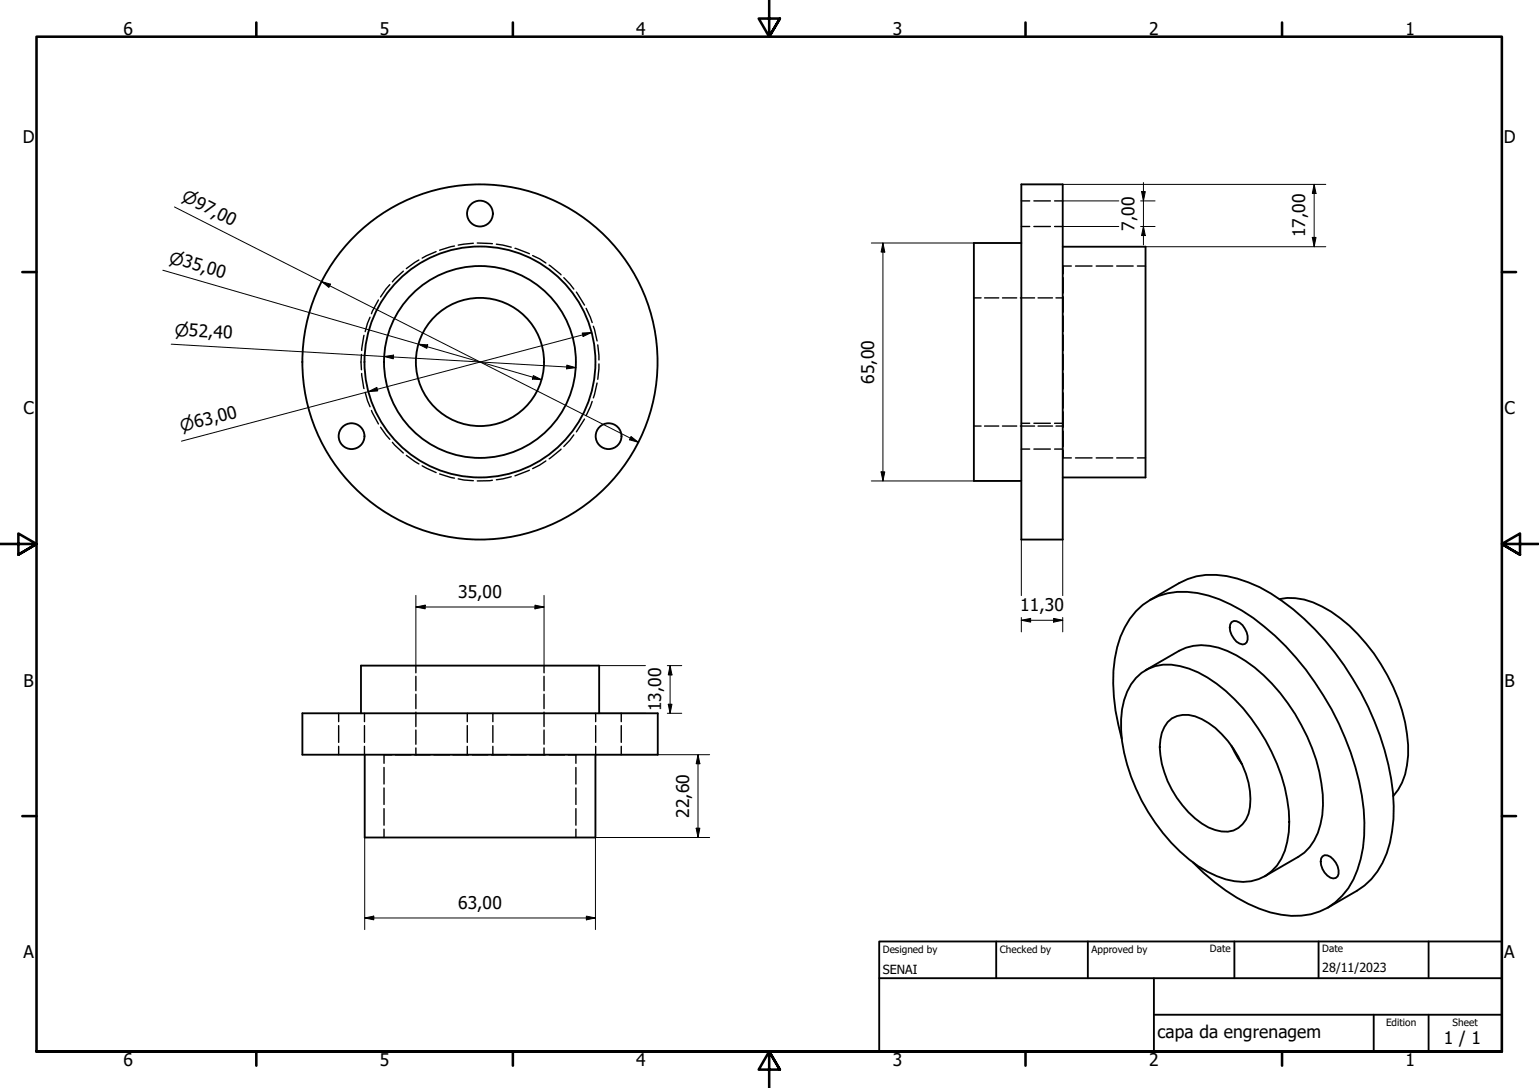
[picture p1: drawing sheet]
<svg xmlns="http://www.w3.org/2000/svg" width="420mm" height="297mm" viewBox="0 0 420 297" stroke-linecap="round" stroke-linejoin="round" font-family="sans-serif">
<!-- layer: Hidden (ISO) -->
<g fill="none" stroke="#000" stroke-width=".38">
<path d="M278.8 54.8h2.3M282.3 54.8h4.5M287.9 54.8h2.2M106.4 77.7l-2.5 3.4M110.1 74l-3 2.9M114.4 71l-3.5 2.3M119.1 68.7l-3.8 1.8M124.1 67.2l-4.1 1.1M129.2 66.4l-4.1 .5M130.3 66.3l4.1 .2M135.5 66.7l4.1 .8M140.6 67.8l3.9 1.5"/>
<path d="M145.4 69.8l1.9 .9 1.7 1.1M149.9 72.4l3.3 2.6M153.9 75.8l2.8 3.1M157.4 79.7l2.2 3.6M278.8 61.8h2.3M282.3 61.8h4.5M287.9 61.8h2.2M290.3 75.8v4.2M292.5 72.6h-2.2v2.1M293.6 72.6h4.5M299.3 72.6h4.5M304.9 72.6h4.5"/>
<path d="M310.5 72.6h2.2M98.7 96.8v4.2M99.4 91.6l-.7 4.1M101 86.6l-1.3 3.9M103.3 81.9l-1.9 3.7M160 84.2l1.7 3.9M162 89.1l1 4M163.2 94.2l.3 4.1M163.5 99.4l-.3 4.2M265.9 81.3h1.9M268.8 81.3h3.9M273.7 81.3h3.9"/>
<path d="M278.6 81.3h3.8M283.4 81.3h3.9M288.3 81.3h2M290.3 81v4.2M290.3 86.3v4.2M290.3 91.5v4.2M290.3 96.8v4.2M98.7 102l.7 4.1M99.7 107.1l1.3 3.9M101.4 112.1l1.9 3.6M103.9 116.6l2.5 3.3M156.7 118.7l-2.8 3.2"/>
<path d="M159.6 114.4l-2.2 3.5M161.7 109.6l-1.7 3.9M163 104.6l-1 4M265.9 116.3h1.9M268.8 116.3h3.9M273.7 116.3h3.9M278.6 116.3h3.8M278.8 115.6h2.3M282.3 115.6h4.5M283.4 116.3h3.9M287.9 115.6h2.2M288.3 116.3h2"/>
<path d="M290.3 102v4.2M290.3 107.2v4.2M290.3 112.4v4.2M290.3 117.7v4.2M107.1 120.8l3 2.9M110.9 124.3l3.5 2.4M115.3 127.2l3.8 1.8M120 129.4l4.1 1.1M125.1 130.7l4.1 .5M134.4 131.1l-4.1 .2M139.6 130.2l-4.1 .8M144.5 128.4l-3.9 1.5"/>
<path d="M149 125.8l-3.6 2.1M153.2 122.6l-3.3 2.7M278.8 122.6h2.3M282.3 122.6h4.5M287.9 122.6h2.2M290.3 122.9v2.1h2.2M293.6 125h4.5M299.3 125h4.5M304.9 125h4.5M310.5 125h2.2M92.5 194.7v2.3M92.5 198.1v4.6"/>
<path d="M99.5 194.7v2.3M99.5 198.1v4.6M113.5 181.7v2M113.5 184.6v4M113.5 189.5v4M113.5 194.4v4M113.5 199.3v3.9M127.6 194.7v2.3M127.6 198.1v4.6M134.6 194.7v2.3M134.6 198.1v4.6M148.5 181.7v2"/>
<path d="M148.5 184.6v4M148.5 189.5v4M148.5 194.4v4M148.5 199.3v3.9M162.6 194.7v2.3M162.6 198.1v4.6M169.6 194.7v2.3M169.6 198.1v4.6M92.5 203.8v2.2M99.5 203.8v2.2M104.8 209.5v4.5M104.8 215.1v4.5"/>
<path d="M106.9 206.1h-2.1v2.3M108 206.1h4.2M113.2 206.1h4.2M113.5 204.2v1.9M118.5 206.1h4.2M123.7 206.1h4.2M127.6 203.8v2.2M129 206.1h4.2M134.2 206.1h4.2M134.6 203.8v2.2M139.4 206.1h4.2M144.7 206.1h4.1"/>
<path d="M148.5 204.2v1.9M149.9 206.1h4.2M155.1 206.1h2.1v2.3M157.2 209.5v4.5M157.2 215.1v4.5M162.6 203.8v2.2M169.6 203.8v2.2M104.8 220.8v4.5M104.8 226.4v2.2M157.2 220.8v4.5M157.2 226.4v2.2"/>
</g>
<!-- layer: Visible (ISO) -->
<g fill="none" stroke="#000" stroke-width=".51">
<path d="M278.8 50.3h11.3v97h-11.3zM278.8 66.3h-12.9v65h12.9M290.1 67.4h22.6v63h-22.6M313.9 163.8l8-4.6a19.8 19.8 0 0 1 15.9-1.2 48.2 48.2 0 0 1 21.2 13.8 78.4 78.4 0 0 1 21.3 44.7 36.4 36.4 0 0 1-2.9 19.1 18 18 0 0 1-6.9 7.6l-8 4.6M336.2 169.8a2.23 2.23 0 0 1 3 .9 4.8 4.8 0 0 1 1.2 4.7 1.79 1.79 0 0 1-2.8-.2 4.3 4.3 0 0 1-1.4-5.4zM349.3 163.6a16.6 16.6 0 0 1 11.6 2 46.2 46.2 0 0 1 19.5 22 39.2 39.2 0 0 1 3.7 21.4 15.4 15.4 0 0 1-3.7 8.3M82.5 194.7h97.1v11.3h-97.1zM98.6 194.7v-13h65v13M310.1 185.1a11.9 11.9 0 0 1 12-3.3 31.3 31.3 0 0 1 15 9.1 52.4 52.4 0 0 1 14.8 30.4 22.1 22.1 0 0 1-3.3 15 11.9 11.9 0 0 1-11.5 4.3 28.9 28.9 0 0 1-15-8.1 51.9 51.9 0 0 1-16-33.2 19.3 19.3 0 0 1 4-14.2zM312.7 183l9.2-5.3a14.6 14.6 0 0 1 13.2 0 43.2 43.2 0 0 1 18.5 17.2 46.7 46.7 0 0 1 7.6 24.9 17.2 17.2 0 0 1-5.1 13l-10.9 6.5M318.8 197.2a7.6 7.6 0 0 1 9.3-.9 26.9 26.9 0 0 1 12.8 17.4 15.6 15.6 0 0 1-.7 10.1 6.6 6.6 0 0 1-8.4 2.8 21.5 21.5 0 0 1-10.5-8.7 27 27 0 0 1-4.7-14 10.4 10.4 0 0 1 2.2-6.7zM99.6 206v22.6h63v-22.6"/>
<path d="M306.3 201.8a53.1 53.1 0 0 1-1.9-22 23 23 0 0 1 7.6-14.7 18.4 18.4 0 0 1 15-3.2 40.9 40.9 0 0 1 18.1 9.2 78 78 0 0 1 27.2 49.9 33.9 33.9 0 0 1-4.2 21.5 17.5 17.5 0 0 1-18.3 7.2 40.3 40.3 0 0 1-18.2-8.9l-3-2.5-2.9-2.9M336.2 203.6l1.8 3.5 1.1 1.5M361.1 233.8a2.15 2.15 0 0 1 2.9 .8 4.5 4.5 0 0 1 1.2 4.7 1.8 1.8 0 0 1-2.8-.2 5.1 5.1 0 0 1-1.7-4.7z"/>
<circle cx="131" cy="58.3" r="3.5"/>
<circle cx="131" cy="98.8" r="17.5"/>
<circle cx="131" cy="98.8" r="26.2"/>
<circle cx="131" cy="98.8" r="31.5"/>
<circle cx="131" cy="98.8" r="48.5"/>
<circle cx="96" cy="119.1" r="3.5"/>
<circle cx="166.1" cy="119.1" r="3.5"/>
</g>
<!-- layer: Border (ISO) -->
<g fill="none" stroke="#000" stroke-width=".7">
<path d="M70 6.1v3.9M140 6.1v3.9M210 0v10l-2.9-4.9h5.8l-2.9 4.9 2.9-4.9M280 6.1v3.9M350 6.1v3.9M6.1 74.3h3.9M410 74.3h3.9M0 148.5h10l-5-2.8v5.7l5-2.9-5 2.9M420 148.5h-10l5-2.8v5.7l-5-2.9 5 2.9M6.1 222.8h3.9M410 222.8h3.9M10 287.1v-277.1h400v277.1h-400h400"/>
<path d="M70 287.1v3.8M140 287.1v3.8M212.9 292l-2.9-4.9 2.9 4.9h-5.8l2.9-4.9v9.9M280 287.1v3.8M350 287.1v3.8"/>
</g>
<!-- layer: Title (ISO) -->
<path d="M240 257h170v30.1h-170zM272 257v10.1M297 257v10.1M337 257v10.1M360 257v10.1M390 257v10.1M240 267.1h170M315 277h95M315 267.1v20M375 277v10.1M390 277v10.1" fill="none" stroke="#000" stroke-width=".51"/>
<!-- layer: Dimension (ISO) -->
<g fill="none" stroke="#000" stroke-width=".27">
<path d="M47.6 56.5l126.7 64.3M278.8 50.3h83.1M290.1 54.8h15.3M311.4 54.8h3.9M311.7 52.3h1l-.5 2.5zM312.2 49.8v17.1M358.8 50.3l.5 2.5h-1zM358.8 50.3v17.1M44.4 73.8l103.5 29.9M87.8 76.9l2.4 .7-.4 .9zM237.9 66.3h28M241 66.3l.6 2.5h-1.1z"/>
<path d="M241 66.3v65M290.1 61.8h15.3M311.4 61.8h3.9M312.2 61.8l.5 2.5h-1zM312.7 67.4h49.2M358.3 64.8h1l-.5 2.6zM46.7 94l110.5 6.4M104.9 97.3l2.5-.3v1zM114.2 94l2.6 .2-.3 .9zM154.7 99.7l2.5 .7-2.5 .3zM158.9 90.9l2.6-.1-2.3 1.1zM161.5 90.8l-112 29.6"/>
<path d="M100.6 106.9l2.3-1.1 .2 .9zM145.6 102.5l2.3 1.2-2.5-.2zM172.3 119.2l2 1.6-2.5-.7zM237.9 131.3h28M240.5 128.8h1.1l-.6 2.5zM278.8 147.3v15.3M290.1 147.3v15.3M113.5 165.7l2.6-.5v1zM113.5 165.7h35M113.5 162.5v19.2M146 165.2l2.5 .5-2.5 .5zM148.5 162.5v19.2"/>
<path d="M278.8 169.3l2.6-.5v1zM278.8 169.3h11.3M278.8 168.6v3.9M287.7 168.8l2.4 .5-2.4 .5zM290.1 168.6v3.9M163.6 194.7h12.6M163.6 181.7h12.6M182.2 194.7h3.9M182.2 181.7h3.9M182.4 192.3h1.1l-.6 2.4zM182.9 181.7l.6 2.6h-1.1zM182.9 181.7v13"/>
<path d="M162.6 206h31.1M190.6 206l.5 2.5h-1zM190.6 206v22.6M99.6 228.6v25.2M190.1 226.1h1l-.5 2.5zM193.7 228.6h-31.1v25.2M99.6 250.6l2.4-.5v1zM99.6 250.6h63M160.1 250.1l2.5 .5-2.5 .5z"/>
</g>
<g fill="#000">
<path d="M311.7 52.3h1l-.5 2.5z" fill-rule="evenodd"/>
<path d="M358.8 50.3l.5 2.5h-1z" fill-rule="evenodd"/>
<path d="M87.8 76.9l2.4 .7-.4 .9z" fill-rule="evenodd"/>
<path d="M241 66.3l.6 2.5h-1.1z" fill-rule="evenodd"/>
<path d="M312.2 61.8l.5 2.5h-1z" fill-rule="evenodd"/>
<path d="M358.3 64.8h1l-.5 2.6z" fill-rule="evenodd"/>
<path d="M104.9 97.3l2.5-.3v1z" fill-rule="evenodd"/>
<path d="M114.2 94l2.6 .2-.3 .9z" fill-rule="evenodd"/>
<path d="M158.9 90.9l2.6-.1-2.3 1.1z" fill-rule="evenodd"/>
<path d="M100.6 106.9l2.3-1.1 .2 .9z" fill-rule="evenodd"/>
<path d="M145.6 102.5l2.3 1.2-2.5-.2z" fill-rule="evenodd"/>
<path d="M154.7 99.7l2.5 .7-2.5 .3z" fill-rule="evenodd"/>
<path d="M172.3 119.2l2 1.6-2.5-.7z" fill-rule="evenodd"/>
<path d="M240.5 128.8h1.1l-.6 2.5z" fill-rule="evenodd"/>
<path d="M113.5 165.7l2.6-.5v1z" fill-rule="evenodd"/>
<path d="M146 165.2l2.5 .5-2.5 .5z" fill-rule="evenodd"/>
<path d="M278.8 169.3l2.6-.5v1z" fill-rule="evenodd"/>
<path d="M287.7 168.8l2.4 .5-2.4 .5z" fill-rule="evenodd"/>
<path d="M182.4 192.3h1.1l-.6 2.4z" fill-rule="evenodd"/>
<path d="M182.9 181.7l.6 2.6h-1.1z" fill-rule="evenodd"/>
<path d="M190.6 206l.5 2.5h-1z" fill-rule="evenodd"/>
<path d="M190.1 226.1h1l-.5 2.5z" fill-rule="evenodd"/>
<path d="M99.6 250.6l2.4-.5v1z" fill-rule="evenodd"/>
<path d="M160.1 250.1l2.5 .5-2.5 .5z" fill-rule="evenodd"/>
</g>
<g font-size="4.8">
<text x="33.7" y="9.6">6</text>
<text x="103.7" y="9.6">5</text>
<text x="173.7" y="9.6">4</text>
<text x="243.7" y="9.6">3</text>
<text x="313.7" y="9.6">2</text>
<text x="383.7" y="9.6">1</text>
<text x="6.2" y="38.9">D</text>
<text x="410.5" y="38.9">D</text>
<text x="309.8" y="63" transform="rotate(-90 309.8 63)">7,00</text>
<text x="356.4" y="64.8" transform="rotate(-90 356.4 64.8)">17,00</text>
<text x="238.7" y="104.8" transform="rotate(-90 238.7 104.8)">65,00</text>
<text x="6.4" y="113.1">C</text>
<text x="410.7" y="113.1">C</text>
<text x="125.1" y="163.4">35,00</text>
<text x="278.5" y="166.9">11,30</text>
<text x="6.4" y="187.4">B</text>
<text x="410.7" y="187.4">B</text>
<text x="180.5" y="194.2" transform="rotate(-90 180.5 194.2)">13,00</text>
<text x="188.2" y="223.3" transform="rotate(-90 188.2 223.3)">22,60</text>
<text x="125.1" y="248.3">63,00</text>
<text x="6.4" y="261.7">A</text>
<text x="410.7" y="261.7">A</text>
<text x="316" y="283.4">capa da engrenagem</text>
<text x="394.2" y="285">1 / 1</text>
<text x="33.7" y="290.9">6</text>
<text x="103.7" y="290.9">5</text>
<text x="173.7" y="290.9">4</text>
<text x="243.7" y="290.9">3</text>
<text x="313.7" y="290.9">2</text>
<text x="383.7" y="290.9">1</text>
</g>
<g font-size="4.6">
<text x="49.4" y="54.7" transform="rotate(27 49.4 54.7)">⌀97,00</text>
<text x="45.9" y="71.7" transform="rotate(16 45.9 71.7)">⌀35,00</text>
<text x="47.6" y="91.6" transform="rotate(3 47.6 91.6)">⌀52,40</text>
<text x="49.7" y="117.9" transform="rotate(-15 49.7 117.9)">⌀63,00</text>
</g>
<g font-size="3.4">
<text x="241" y="266">SENAI</text>
<text x="361" y="265.5">28/11/2023</text>
</g>
<g font-size="2.7">
<text x="241" y="260.1">Designed by</text>
<text x="273" y="260.1">Checked by</text>
<text x="298" y="260.1">Approved by</text>
<text x="330.3" y="260">Date</text>
<text x="361" y="260">Date</text>
<text x="378.4" y="280.1">Edition</text>
<text x="396.6" y="280.1">Sheet</text>
</g>
</svg>
